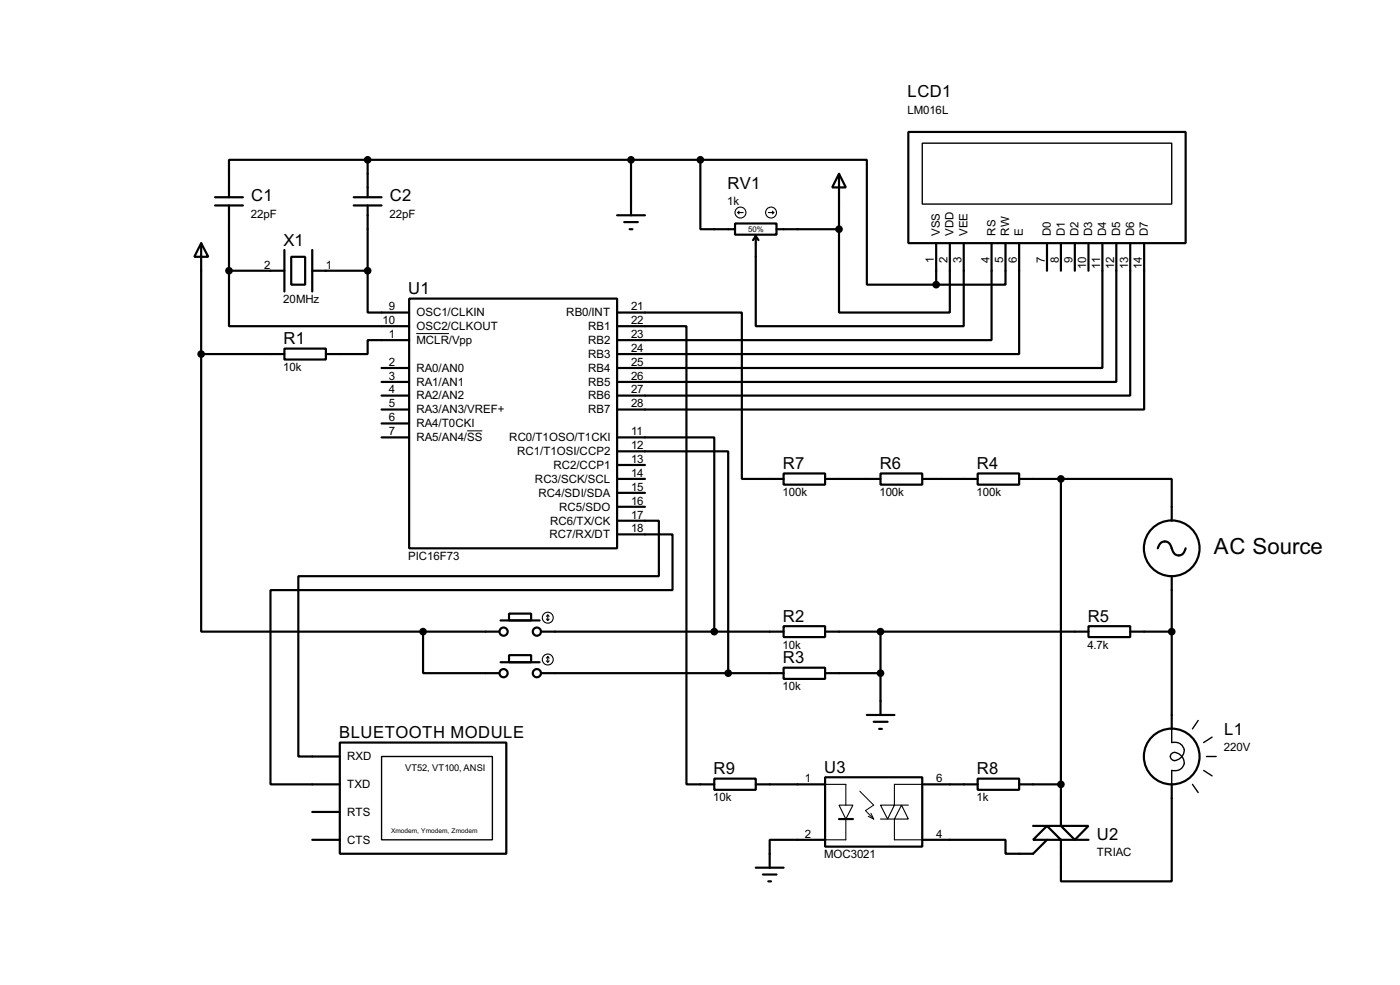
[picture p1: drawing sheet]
<svg xmlns="http://www.w3.org/2000/svg" width="256mm" height="180mm" viewBox="0 0 256 180" stroke-linecap="round" stroke-linejoin="round" font-family="sans-serif">
<g fill="none" stroke="#000" stroke-width=".4">
<path d="M39.4 37.6h5.1M39.4 36.1h5.1M42 37.6v12M64.8 37.6h5.1M64.8 36.1h5.1M67.4 29.3h-25.4v6.8M67.4 29.3v6.8M67.4 37.6v12M67.4 29.3h60.9M113.1 39.4h5.1M115.6 29.3v10.1M128.3 29.3h30.5v22.8h12.7"/>
<path d="M128.3 29.3v12.7h6.4M153.7 31.8l1.3 2.5h-2.5zM153.7 31.8v10.2M166.4 24.2h50.8v20.3h-50.8zM36.9 44.5l1.3 2.5h-2.6zM36.9 44.5v20.3M42 49.6v10.1h33M42 49.6h10.1M52.1 45.8v7.6M53.4 47h2.5v5.1h-2.5zM57.2 49.6h10.2M57.2 45.8v7.6"/>
<path d="M67.4 49.6v7.6h7.6M75 54.7h38.1v45.7h-38.1zM113.1 57.2h22.8v30.5h7.7M113.1 59.7h12.7v83.9h5.1M114.4 40.7h2.5M115.4 42h.5M134.7 40.9h7.6v2.1h-7.6zM138.5 43.2v16.5h38.1v-15.2M138.5 43.2l-.5 .8M138.5 43.2l.5 .8M142.3 42h11.4M153.7 42v15.2h20.3v-12.7"/>
<path d="M171.5 44.5v7.6M181.7 44.5v17.8h-68.6M184.2 44.5v7.6h-12.7M186.7 44.5v20.3h-73.6M191.8 44.5v5.1M194.4 44.5v5.1M196.9 44.5v5.1M199.4 44.5v5.1M202 44.5v22.9h-88.9M204.5 44.5v25.4h-91.4M207.1 44.5v27.9h-94M209.6 44.5v30.5h-96.5"/>
<path d="M36.9 64.8v50.8h40.6M36.9 64.8h15.2M52.1 63.8h7.6v2h-7.6zM69.9 67.4h5.1M69.9 69.9h5.1M69.9 72.4h5.1M69.9 77.5h5.1M69.9 75h5.1M75 62.3h-7.6v2.5h-7.7M69.9 80.1h5.1M113.1 80.1h17.8v35.5M113.1 95.3h7.6v10.2h-66v33h7.6"/>
<path d="M113.1 97.8h10.1v10.2h-73.6v35.6h12.7M113.1 82.6h20.3v40.6M113.1 87.7h5.1M113.1 85.1h5.1M113.1 92.8h5.1M113.1 90.2h5.1M143.6 86.7h7.6v2h-7.6zM151.2 87.7h10.1M161.3 86.7h7.7v2h-7.7zM169 87.7h10.1M179.1 86.7h7.6v2h-7.6zM186.7 87.7h7.7"/>
<path d="M194.4 87.7h20.3v7.6M194.4 87.7v63.5h-5.1M77.5 115.6v7.6h14M77.5 115.6h14M91.7 113.6h7.2M93.3 112.3h4v1.3h-4zM93.3 119.9h4v1.3h-4zM99.1 115.6h44.5M143.6 114.6h7.6v2h-7.6zM151.2 115.6h48.2M161.3 115.6v15.3M199.4 114.6h7.7v2h-7.7z"/>
<path d="M207.1 115.6h7.6M212.1 100.4a1.28 1.28 0 0 1 1.3-1.3 1.28 1.28 0 0 1 1.3 1.3 1.28 1.28 0 0 0 1.9 1l.6-1M214.7 105.5v27.9M62.3 135.9h30.5v20.4h-30.5zM91.7 121.2h7.2M99.1 123.2h44.5M143.6 122.2h7.6v2.1h-7.6zM151.2 123.2h10.1M158.8 130.9h5.1M160.1 132.1h2.5M161.1 133.4h.5M57.2 153.7h5.1"/>
<path d="M57.2 148.6h5.1M130.9 142.5h7.6v2.1h-7.6zM138.5 143.6h12.7M138.5 158.8h5.1M151.2 142.3h17.8v12.7h-17.8zM151.2 153.7h-10.2v5.1M153.7 149.9h2.6M169 153.7h15.2v2.6h5.1l2.5-2.6M169 143.6h10.1M179.1 142.5h7.6v2.1h-7.6zM186.7 143.6h7.7M189.3 153.7l2.5-2.5 2.6 2.5z"/>
<path d="M194.4 151.2h5l-2.5 2.5zM214.7 143.6v17.7h-20.3v-7.6h5M139.8 160.1h2.5M140.8 161.3h.5"/>
<circle cx="92.2" cy="115.6" r=".75"/>
<circle cx="98.3" cy="115.6" r=".75"/>
<circle cx="214.6" cy="100.4" r="5.1"/>
<circle cx="92.2" cy="123.2" r=".75"/>
<circle cx="98.3" cy="123.2" r=".75"/>
<circle cx="214.6" cy="138.5" r="5.1"/>
</g>
<path d="M76.3 61.1h6M85.6 78.9h2.8M157.5 144.8l2.6 2.6-1.5 1 1.5 1.5M159.1 149.4l1 .5M159.6 148.9l.5 1" fill="none" stroke="#000" stroke-width=".18"/>
<path d="M169 26.2h45.7v11.2h-45.7zM69.9 138.5h20.3v15.2h-20.3zM214.7 133.4v2.5a1.69 1.69 0 0 1 2.2 1.2 1.69 1.69 0 0 1-1.4 2 .76 .76 0 0 1-1.1-.6 .76 .76 0 0 1 1.1-.7 1.72 1.72 0 0 1 1.3 1.2 1.72 1.72 0 0 1-.5 1.8l-1 .2h-.6v2.6M219.5 131.9l-1 1.5M221 138.5h1.8M222.1 134.9l-1.6 1M218.5 143.6l1 1.5M220.5 141l1.6 1" fill="none" stroke="#000" stroke-width=".25"/>
<g fill="#000" stroke="#000" stroke-width=".4">
<circle cx="67.3" cy="29.3" r=".5"/>
<circle cx="115.6" cy="29.3" r=".5"/>
<circle cx="128.3" cy="29.3" r=".5"/>
<circle cx="41.9" cy="49.6" r=".5"/>
<circle cx="67.3" cy="49.6" r=".5"/>
<circle cx="153.7" cy="42" r=".5"/>
<circle cx="171.5" cy="52.1" r=".5"/>
<circle cx="36.8" cy="64.8" r=".5"/>
<circle cx="194.3" cy="87.7" r=".5"/>
<circle cx="77.5" cy="115.6" r=".5"/>
<circle cx="130.8" cy="115.6" r=".5"/>
<circle cx="161.3" cy="115.6" r=".5"/>
<circle cx="214.6" cy="115.6" r=".5"/>
<circle cx="133.4" cy="123.2" r=".5"/>
<circle cx="161.3" cy="123.2" r=".5"/>
<circle cx="194.3" cy="143.6" r=".5"/>
</g>
<g fill="none" stroke="#000" stroke-width=".2">
<path d="M135.2 38.9h1M135.2 38.9l.2 .3M135.4 38.7l-.2 .2M140.8 38.9h1M141.5 38.7l.3 .2M141.8 38.9l-.3 .3M100.1 113.3l.3 .3M100.4 112.6v1M100.4 112.6l-.3 .2M100.4 112.6l.2 .2M100.6 113.3l-.2 .3M100.1 121l.3 .2"/>
<path d="M100.4 120.2v1M100.4 120.2l-.3 .3M100.4 120.2l.2 .3M100.6 121l-.2 .2M151.2 143.6h3.8v3.8M153.7 147.4h2.6l-1.3 2.5zM155 149.9v3.8h-3.8M161.3 147.4h2.6l-1.3 2.5zM161.3 149.9h2.6v3.8h5.1M165.2 147.4l1.2 2.5h-2.5zM169 143.6h-5.1v3.8h2.5"/>
<circle cx="135.6" cy="38.9" r="1"/>
<circle cx="141.2" cy="38.9" r="1"/>
<circle cx="100.3" cy="113.1" r="1"/>
<circle cx="100.3" cy="120.7" r="1"/>
</g>
<text font-size="4.6" x="222.4" y="101.5">AC Source</text>
<g font-size="3.4">
<text x="166.3" y="17.8">LCD1</text>
<text x="133.3" y="34.6">RV1</text>
<text x="46" y="36.9">C1</text>
<text x="71.4" y="36.9">C2</text>
<text x="52" y="45">X1</text>
<text x="74.8" y="53.9">U1</text>
<text x="52" y="63">R1</text>
<text x="143.4" y="85.9">R7</text>
<text x="161.2" y="85.9">R6</text>
<text x="179" y="85.9">R4</text>
<text x="143.4" y="113.8">R2</text>
<text x="199.3" y="113.8">R5</text>
<text x="143.4" y="121.4">R3</text>
<text x="62.1" y="135.1">BLUETOOTH MODULE</text>
<text x="224.3" y="134.5">L1</text>
<text x="130.7" y="141.7">R9</text>
<text x="151" y="141.5">U3</text>
<text x="179" y="141.7">R8</text>
<text x="201" y="153.7">U2</text>
</g>
<g font-size="2.4">
<text x="166.2" y="20.8">LM016L</text>
<text x="45.9" y="39.9">22pF</text>
<text x="71.4" y="39.9">22pF</text>
<text x="133.2" y="37.6">1k</text>
<text x="172.2" y="43.2" transform="rotate(-90 172.2 43.2)">VSS</text>
<text x="174.7" y="43.2" transform="rotate(-90 174.7 43.2)">VDD</text>
<text x="177.3" y="43.2" transform="rotate(-90 177.3 43.2)">VEE</text>
<text x="182.4" y="43.2" transform="rotate(-90 182.4 43.2)">RS</text>
<text x="184.9" y="43.2" transform="rotate(-90 184.9 43.2)">RW</text>
<text x="187.4" y="43.2" transform="rotate(-90 187.4 43.2)">E</text>
<text x="192.5" y="43.2" transform="rotate(-90 192.5 43.2)">D0</text>
<text x="195.1" y="43.2" transform="rotate(-90 195.1 43.2)">D1</text>
<text x="197.6" y="43.2" transform="rotate(-90 197.6 43.2)">D2</text>
<text x="200.1" y="43.2" transform="rotate(-90 200.1 43.2)">D3</text>
<text x="202.7" y="43.2" transform="rotate(-90 202.7 43.2)">D4</text>
<text x="205.2" y="43.2" transform="rotate(-90 205.2 43.2)">D5</text>
<text x="207.8" y="43.2" transform="rotate(-90 207.8 43.2)">D6</text>
<text x="210.3" y="43.2" transform="rotate(-90 210.3 43.2)">D7</text>
<text x="48.4" y="49.2">2</text>
<text x="59.7" y="49.2">1</text>
<text x="171.1" y="48.2" transform="rotate(-90 171.1 48.2)">1</text>
<text x="173.6" y="48.2" transform="rotate(-90 173.6 48.2)">2</text>
<text x="176.2" y="48.2" transform="rotate(-90 176.2 48.2)">3</text>
<text x="181.3" y="48.2" transform="rotate(-90 181.3 48.2)">4</text>
<text x="183.8" y="48.2" transform="rotate(-90 183.8 48.2)">5</text>
<text x="186.3" y="48.1" transform="rotate(-90 186.3 48.1)">6</text>
<text x="191.4" y="48.2" transform="rotate(-90 191.4 48.2)">7</text>
<text x="194" y="48.2" transform="rotate(-90 194 48.2)">8</text>
<text x="196.5" y="48.2" transform="rotate(-90 196.5 48.2)">9</text>
<text x="199" y="49.3" transform="rotate(-90 199 49.3)">10</text>
<text x="201.6" y="49.1" transform="rotate(-90 201.6 49.1)">11</text>
<text x="204.1" y="49.3" transform="rotate(-90 204.1 49.3)">12</text>
<text x="206.7" y="49.3" transform="rotate(-90 206.7 49.3)">13</text>
<text x="209.2" y="49.3" transform="rotate(-90 209.2 49.3)">14</text>
<text x="51.9" y="55.4">20MHz</text>
<text x="70.1" y="59.3">10</text>
<text x="71.3" y="56.8">9</text>
<text x="76.3" y="57.9">OSC1/CLKIN</text>
<text x="103.7" y="57.9">RB0/INT</text>
<text x="115.6" y="59.3">22</text>
<text x="115.6" y="56.8">21</text>
<text x="71.3" y="61.9">1</text>
<text x="76.3" y="60.4">OSC2/CLKOUT</text>
<text x="76.3" y="63">MCLR/Vpp</text>
<text x="107.7" y="65.5">RB3</text>
<text x="107.7" y="63">RB2</text>
<text x="107.7" y="60.4">RB1</text>
<text x="115.6" y="64.4">24</text>
<text x="115.6" y="61.9">23</text>
<text x="51.9" y="67.9">10k</text>
<text x="71.3" y="67">2</text>
<text x="71.3" y="69.5">3</text>
<text x="71.3" y="72">4</text>
<text x="76.3" y="68.1">RA0/AN0</text>
<text x="76.3" y="70.6">RA1/AN1</text>
<text x="107.7" y="70.6">RB5</text>
<text x="107.7" y="68.1">RB4</text>
<text x="115.6" y="72">27</text>
<text x="115.6" y="69.5">26</text>
<text x="115.6" y="67">25</text>
<text x="71.3" y="77.1">6</text>
<text x="71.3" y="74.6">5</text>
<text x="76.3" y="73.1">RA2/AN2</text>
<text x="76.3" y="75.7">RA3/AN3/VREF+</text>
<text x="107.7" y="75.7">RB7</text>
<text x="107.7" y="73.1">RB6</text>
<text x="115.6" y="74.6">28</text>
<text x="71.3" y="79.7">7</text>
<text x="76.3" y="78.2">RA4/T0CKI</text>
<text x="76.3" y="80.8">RA5/AN4/SS</text>
<text x="93.3" y="80.8">RC0/T1OSO/T1CKI</text>
<text x="94.7" y="83.3">RC1/T1OSI/CCP2</text>
<text x="115.6" y="82.2">12</text>
<text x="115.6" y="79.7">11</text>
<text x="98" y="88.4">RC3/SCK/SCL</text>
<text x="101.4" y="85.8">RC2/CCP1</text>
<text x="115.6" y="84.7">13</text>
<text x="115.6" y="87.3">14</text>
<text x="115.6" y="89.8">15</text>
<text x="98.6" y="90.9">RC4/SDI/SDA</text>
<text x="102.4" y="93.5">RC5/SDO</text>
<text x="115.6" y="94.9">17</text>
<text x="115.6" y="92.4">16</text>
<text x="143.4" y="90.8">100k</text>
<text x="161.1" y="90.8">100k</text>
<text x="178.9" y="90.8">100k</text>
<text x="100.6" y="98.5">RC7/RX/DT</text>
<text x="100.8" y="96">RC6/TX/CK</text>
<text x="115.6" y="97.4">18</text>
<text x="74.8" y="102.5">PIC16F73</text>
<text x="143.4" y="118.7">10k</text>
<text x="199.2" y="118.7">4.7k</text>
<text x="143.4" y="126.4">10k</text>
<text x="224.2" y="137.5">220V</text>
<text x="63.6" y="139.2">RXD</text>
<text x="147.5" y="143.2">1</text>
<text x="171.5" y="143.2">6</text>
<text x="63.6" y="149.3">RTS</text>
<text x="63.6" y="144.3">TXD</text>
<text x="130.7" y="146.7">10k</text>
<text x="178.9" y="146.7">1k</text>
<text x="63.6" y="154.4">CTS</text>
<text x="147.5" y="153.3">2</text>
<text x="171.5" y="153.3">4</text>
<text x="151" y="157.1">MOC3021</text>
<text x="200.9" y="156.7">TRIAC</text>
</g>
<text font-size="1.9" x="74.2" y="141.1">VT52, VT100, ANSI</text>
<text font-size="1.6" x="137.1" y="42.5">50%</text>
<text font-size="1.4" x="71.7" y="152.5">Xmodem, Ymodem, Zmodem</text>
</svg>
